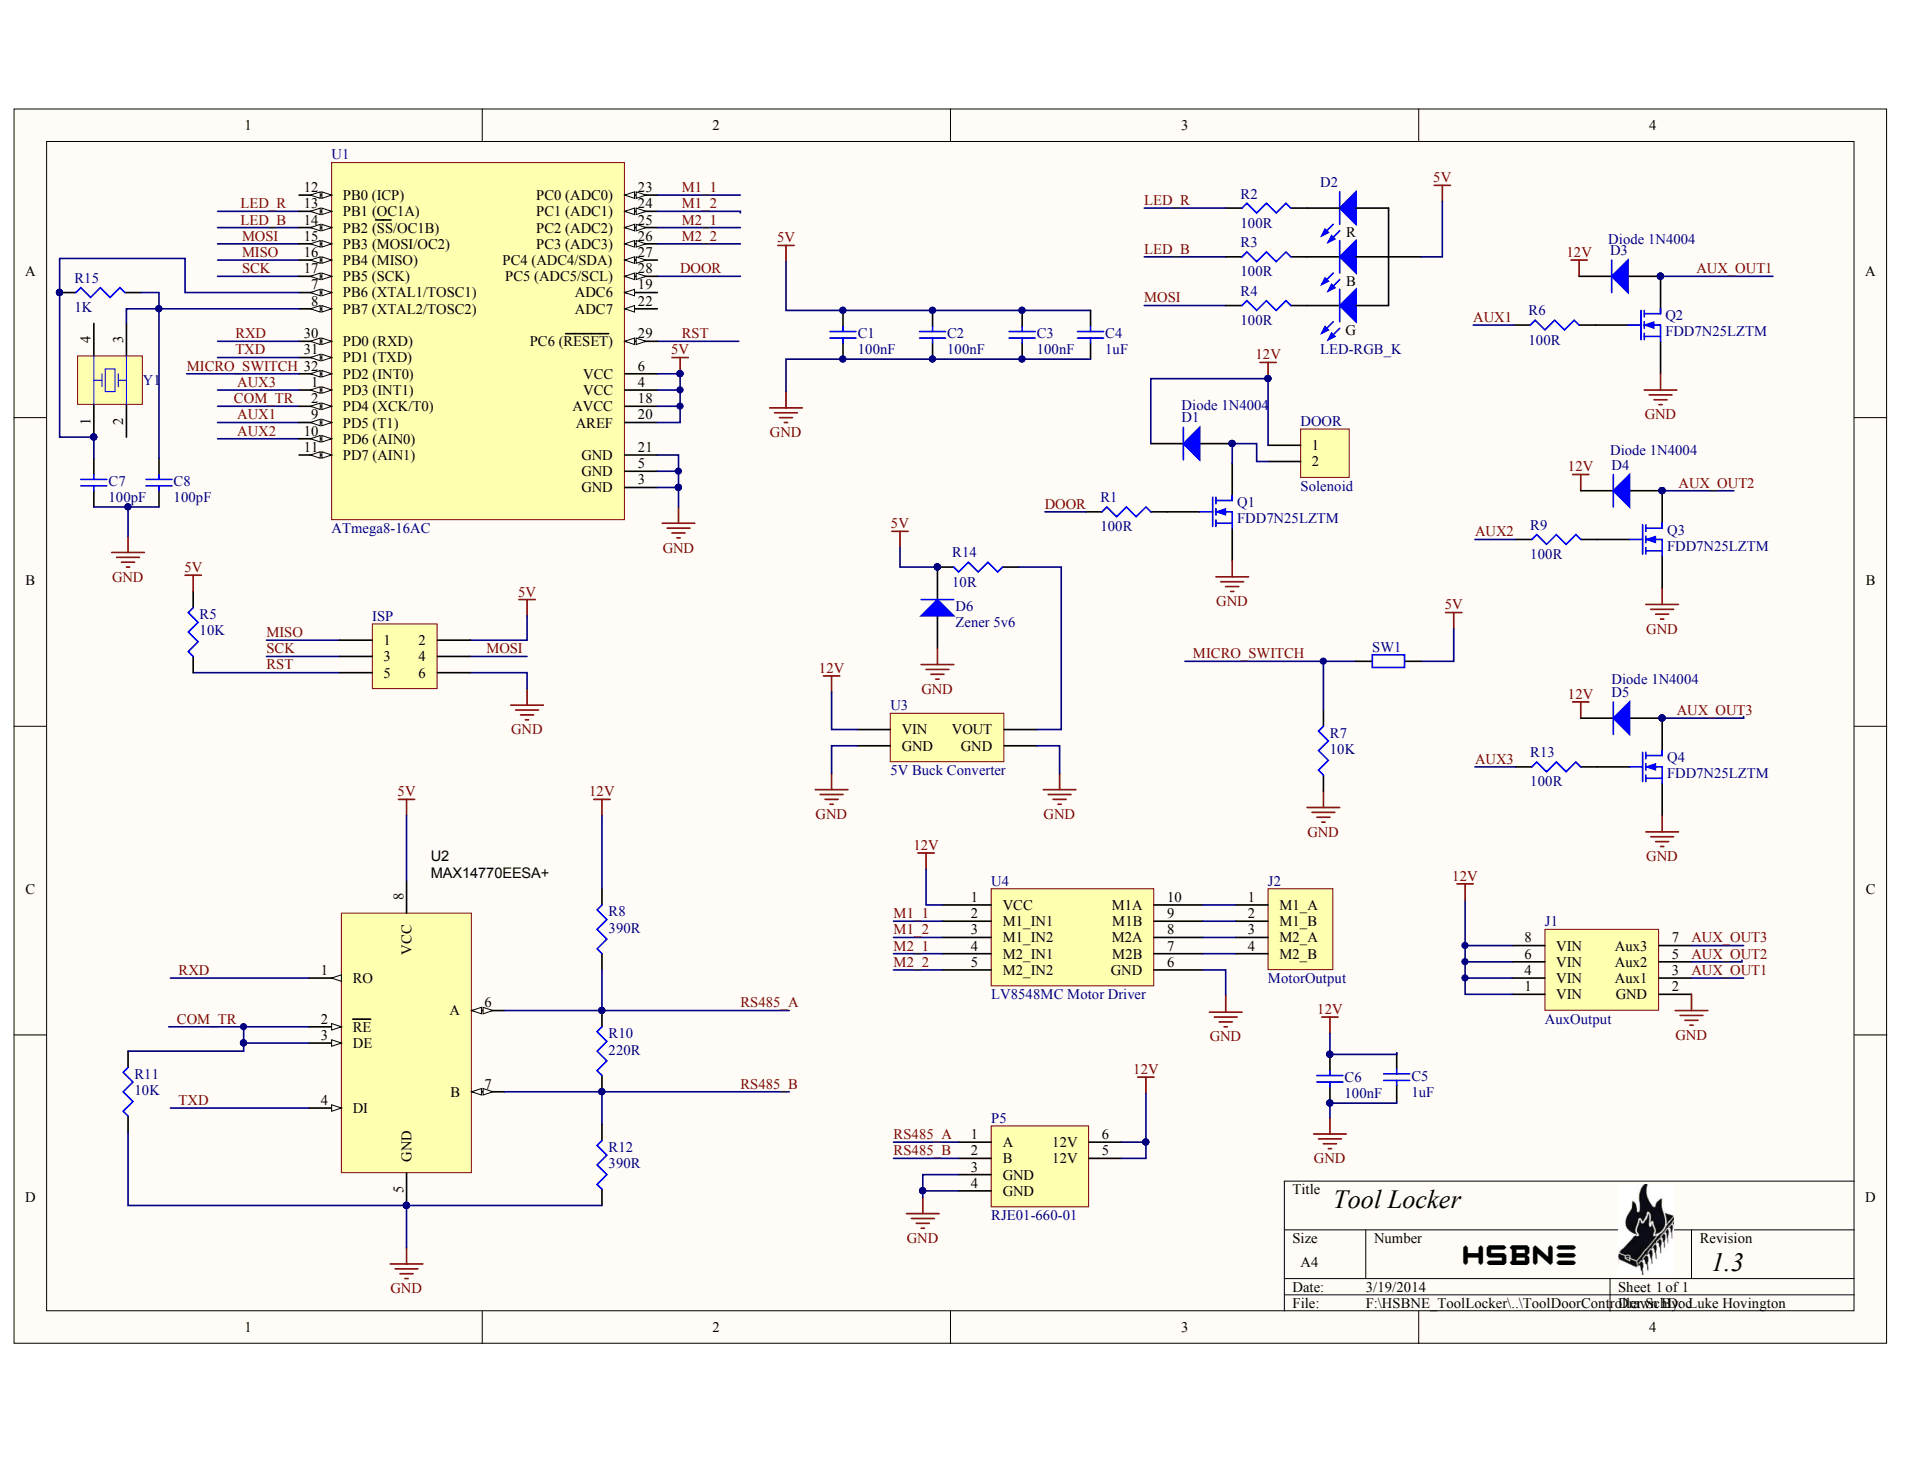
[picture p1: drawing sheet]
# Altium project ToolDoorController.PrjPcb
1 sheet, 44 parts. Net scope: global (net labels, ports and power ports of the same name join across sheets).
Board files: ToolDoorController.PcbDoc, Pannel.PcbDoc

## Sheet ToolDoorController.SchDoc: Tool Armoury Slave
size A4; DrawnBy: Luke Hovington; Organization: HSBNE; DocumentNumber: 1; Revision: 1.3; SheetNumber: 1; SheetTotal: 1

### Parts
C1  100nF  [C1206]
C2  100nF  [C1206]
C3  100nF  [C1206]
C4  1uF  [C1206]
C5  1uF  [C1206]
C6  100nF  [C1206]
C7  100pF  [C1206]
C8  100pF  [C1206]
D1  Diode 1N4004  [DO-41]
D2  LED-RGB_K  [RGB-CLVBAFKA]
D3  Diode 1N4004  [DO-41]  (no BOM)
D4  Diode 1N4004  [DO-41]  (no BOM)
D5  Diode 1N4004  [DO-41]  (no BOM)
D6  Zener 5v6  [DO-41]
DOOR  Solenoid  [JST-XH]
ISP  ISP  [HDR2X3]  (value not drawn)
J1  AuxOutput  [AUX-Out]
J2  MotorOutput  [Motor_Out]
P5  RJE01-660-01  [RJ11]
Q1  FDD7N25LZTM  [DPAC-3]
Q2  FDD7N25LZTM  [DPAC-3]  (no BOM)
Q3  FDD7N25LZTM  [DPAC-3]  (no BOM)
Q4  FDD7N25LZTM  [DPAC-3]  (no BOM)
R1  100R  [C1206]
R2  100R  [C1206]
R3  100R  [C1206]
R4  100R  [C1206]
R5  10K  [C1206]
R6  100R  [C1206]
R7  10K  [C1206]
R8  390R  [C1206]  (no BOM)
R9  100R  [C1206]
R10  220R  [C1206]  (no BOM)
R11  10K  [C1206]
R12  390R  [C1206]  (no BOM)
R13  100R  [C1206]
R14  10R  [C1206]
R15  1K  [C1206]
SW1  Switch  [ReedSwitch]  (value not drawn)
U1  ATmega8-16AC  [32A_N]
U2  MAX14770EESA+  [8S1_L]
U3  5V Buck Converter  [Buck_Module - upsidedown]
U4  LV8548MC Motor Driver  [10S1_M]
Y1  Crystal  [CRYSTAL_AXIAL]  (value not drawn)

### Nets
5V: C1.2 C2.2 C3.2 C4.2 D2.2(A) D6.2(K) ISP.2 R5.2 R14.2 SW1.2 U1.4(VCC) U1.6(VCC) U1.18(AVCC) U1.20(AREF) U2.8(VCC)
12V: C5.2 C6.2 D1.2(K) D3.2(K) D4.2(K) D5.2(K) DOOR.1 J1.1(VIN) J1.4(VIN) J1.6(VIN) J1.8(VIN) P5.5(12V) P5.6(12V) R8.2 U3.1(VIN) U4.1(VCC)
GND: C1.1 C2.1 C3.1 C4.1 C5.1 C6.1 C7.1 C8.1 D6.1(A) ISP.6 J1.2(GND) P5.3(GND) P5.4(GND) Q1.3(S) Q2.3(S) Q3.3(S) Q4.3(S) R7.1 R11.1 R12.1 U1.3(GND) U1.5(GND) U1.21(GND) U2.5(GND) U3.3(GND) U3.4(GND) U4.6(GND)
AUX1: R6.1 U1.9(PD5_(T1))
AUX2: R9.1 U1.10(PD6_(AIN0))
AUX3: R13.1 U1.1(PD3_(INT1))
AUX_OUT1: D3.1(A) J1.3(Aux1) Q2.1(D)
AUX_OUT2: D4.1(A) J1.5(Aux2) Q3.1(D)
AUX_OUT3: D5.1(A) J1.7(Aux3) Q4.1(D)
COM_TR: R11.2 U1.2(PD4_(XCK/T0)) U2.2(~{RE}) U2.3(DE)
DOOR: R1.1 U1.28(PC5_(ADC5/SCL))
LED_B: R3.1 U1.14(PB2_(~{SS}/OC1B))
LED_R: R2.1 U1.13(PB1_(OC1A))
M1_1: U1.23(PC0_(ADC0)) U4.2(M1_IN1)
M1_2: U1.24(PC1_(ADC1)) U4.3(M1_IN2)
M2_1: U1.25(PC2_(ADC2)) U4.4(M2_IN1)
M2_2: U1.26(PC3_(ADC3)) U4.5(M2_IN2)
MICRO_SWITCH: R7.2 SW1.1 U1.32(PD2_(INT0))
MISO: ISP.1 U1.16(PB4_(MISO))
MOSI: ISP.4 R4.1 U1.15(PB3_(MOSI/OC2))
RS485_A: P5.1(A) R8.1 R10.2 U2.6(A)
RS485_B: P5.2(B) R10.1 R12.2 U2.7(B)
RST: ISP.5 R5.1 U1.29(PC6_(~{RESET}))
RXD: U1.30(PD0_(RXD)) U2.1(RO)
SCK: ISP.3 U1.17(PB5_(SCK))
TXD: U1.31(PD1_(TXD)) U2.4(DI)
NetC7_2: C7.2 R15.1 U1.7(PB6_(XTAL1/TOSC1)) Y1.1(OSC1)
NetC8_2: C8.2 R15.2 U1.8(PB7_(XTAL2/TOSC2)) Y1.3(OSC2)
NetD1_1: D1.1(A) DOOR.2 Q1.1(D)
NetD2_1: D2.1(K-R) R2.2
NetD2_3: D2.3(K-B) R3.2
NetD2_4: D2.4(K-G) R4.2
NetJ2_1: J2.1(M1_A) U4.10(M1A)
NetJ2_2: J2.2(M1_B) U4.9(M1B)
NetJ2_3: J2.3(M2_A) U4.8(M2A)
NetJ2_4: J2.4(M2_B) U4.7(M2B)
NetQ1_2: Q1.2(G) R1.2
NetQ2_2: Q2.2(G) R6.2
NetQ3_2: Q3.2(G) R9.2
NetQ4_2: Q4.2(G) R13.2
NetR14_1: R14.1 U3.2(VOUT)

Not connected (* = marked no-connect by the designer): U1 11(PD7_(AIN1)) 12(PB0_(ICP)) 19(ADC6) 22(ADC7) 27(PC4_(ADC4/SDA)); Y1 2(OSC2) 4(OSC1)

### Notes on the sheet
- D10
- D11
- D8
- D9
- D14
- D15
- D16
- D17
- D12
- D13
- D18
- D19
- (near Y1) D2
- D0
- D1
- D3
- D4
- D5
- D6
- (near C8) D7
